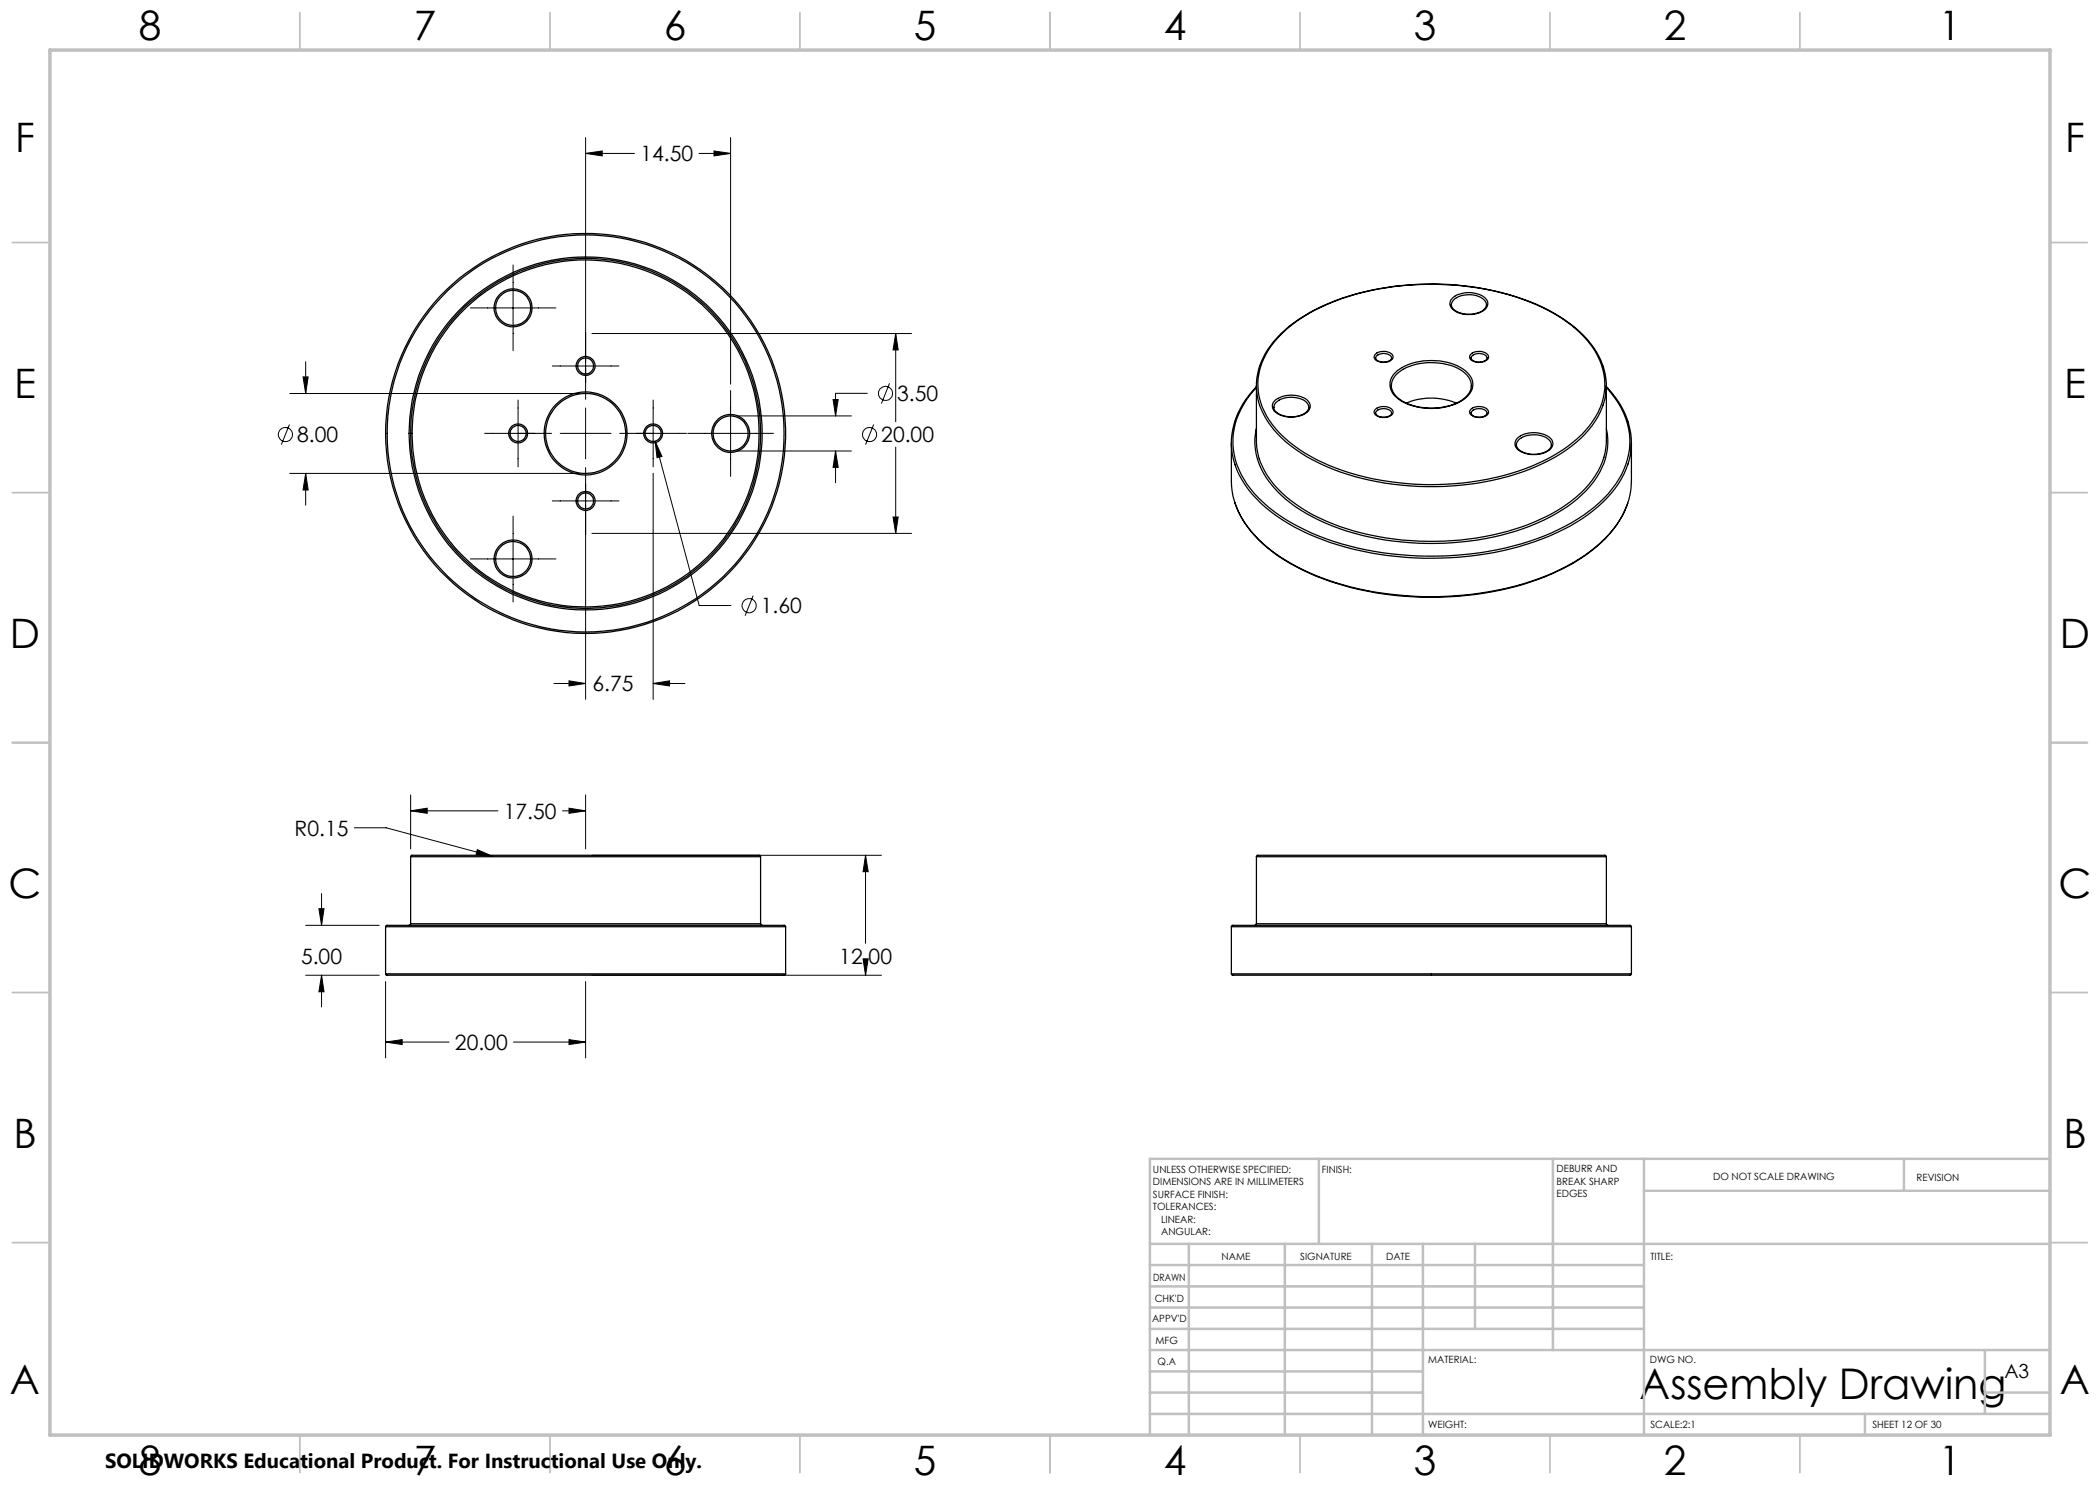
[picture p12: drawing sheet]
<svg xmlns="http://www.w3.org/2000/svg" width="420mm" height="297mm" viewBox="0 0 420 297" stroke-linecap="round" stroke-linejoin="round" font-family="sans-serif">
<g fill="none" stroke="#000" stroke-width=".25">
<path d="M290.4 59.7a5.3 5.3 0 0 1 6.8 .1 1.62 1.62 0 0 1-.9 2.6 5.3 5.3 0 0 1-6-.8 1.38 1.38 0 0 1 .1-1.9zM251.3 77.3a17.7 17.7 0 0 0-4.3 6.9M251.3 77.1v11a13.6 13.6 0 0 0 4.3 9.7 34.2 34.2 0 0 0 16.9 8.8 57.2 57.2 0 0 0 34.7-2.4 25.3 25.3 0 0 0 12.4-10 12.9 12.9 0 0 0 1.7-6.1v-11M251.3 77.5a15 15 0 0 0-4.2 14.4 20.8 20.8 0 0 0 8.7 11.1 51.7 51.7 0 0 0 26 8.1 61.1 61.1 0 0 0 29.9-5.2 27 27 0 0 0 12.6-11 14.2 14.2 0 0 0-1.9-16.1l-1.1-1.3M251.9 73.2a12.9 12.9 0 0 0 2.9 12.8 31.3 31.3 0 0 0 14.7 8.9 56.9 56.9 0 0 0 37.7-1.6 25.3 25.3 0 0 0 12.4-10 12.4 12.4 0 0 0 1-10M252 73.2a19.2 19.2 0 0 1 9-10.1 48.4 48.4 0 0 1 24.1-6.3 51.3 51.3 0 0 1 25.7 5.8 20.7 20.7 0 0 1 9.7 10.4l.1 .2M255.8 67.3a34.2 34.2 0 0 1 16.9-8.8 56.3 56.3 0 0 1 34.7 2.5 24.4 24.4 0 0 1 12.1 10.1 12.7 12.7 0 0 1-2.4 14.9 33.5 33.5 0 0 1-16.5 9.1 56.1 56.1 0 0 1-36.1-2.6 24.4 24.4 0 0 1-11.2-9.4 12.5 12.5 0 0 1 1.7-14.9zM275 71a2.51 2.51 0 0 1 3.6 .1 1.28 1.28 0 0 1-1.6 1.4 1.86 1.86 0 0 1-2.2-1.1zM278.3 71.6a1.8 1.8 0 0 1-2.4 .7 .72 .72 0 0 1-.8-.7 .72 .72 0 0 1 .8-.8 1.83 1.83 0 0 1 2.4 .8M278.9 74.6a11.5 11.5 0 0 1 10.6-2.1 6.7 6.7 0 0 1 4.9 3.4 3.4 3.4 0 0 1-1.7 4 12.4 12.4 0 0 1-13.3-.4 3.2 3.2 0 0 1-.5-4.9zM279.2 75a11.1 11.1 0 0 1 10.3-2.1 6 6 0 0 1 4.7 3.5 3.3 3.3 0 0 1-1.7 3.6 12.3 12.3 0 0 1-12.5-.1 3.1 3.1 0 0 1-1.4-4.1zM290.3 61a2.41 2.41 0 0 1 2.4-1.9 4.2 4.2 0 0 1 4.5 1.4 1.81 1.81 0 0 1-1.7 2.1 5 5 0 0 1-5-1l-.2-.6"/>
<path d="M294 71a2.51 2.51 0 0 1 3.6 .1 .93 .93 0 0 1-.7 1.2 2.56 2.56 0 0 1-2.9-.6zM294.5 71.1a2.19 2.19 0 0 1 2.8 .2 .7 .7 0 0 1-.7 1 1.88 1.88 0 0 1-2.4-.7zM321.3 77.3a17.7 17.7 0 0 1 4.3 7M246.3 88.6v7.6a16.4 16.4 0 0 0 5.4 11.7 41.6 41.6 0 0 0 20 9.9 66.2 66.2 0 0 0 37.4-2.6 31.9 31.9 0 0 0 14.3-10.3 15.4 15.4 0 0 0 2.9-8.7v-7.6M247 84.2a14.8 14.8 0 0 0 3.5 14.7 37 37 0 0 0 17.2 10.1 65.8 65.8 0 0 0 42.1-1.8 30.8 30.8 0 0 0 13.9-10.4 14.1 14.1 0 0 0 1.9-12.5M251.3 85.7a13.3 13.3 0 0 0 4 12.4 33.5 33.5 0 0 0 15.6 8.5 57.4 57.4 0 0 0 36.5-2 25.5 25.5 0 0 0 12.5-10.1 12.3 12.3 0 0 0 1.4-8.8M254.9 80.2a5.3 5.3 0 0 1 6.8 .1 1.49 1.49 0 0 1-.6 2.4 5.3 5.3 0 0 1-6.4-.6l-.1-.4a1.35 1.35 0 0 1 .3-1.5zM255.2 80.5a5 5 0 0 1 6.1 0 1.35 1.35 0 0 1-.6 2.3 5.2 5.2 0 0 1-5.7-.6 1.28 1.28 0 0 1 .2-1.7zM275.1 81.8a2.6 2.6 0 0 1 3.5 .3 1.28 1.28 0 0 1-1.6 1.4 1.97 1.97 0 0 1-2.2-1zM278.3 82.7a2.01 2.01 0 0 1-2.9 .4 .62 .62 0 0 1-.3-.6 .62 .62 0 0 1 .5-.5 2.01 2.01 0 0 1 2.7 .5v.2M281.3 80.6a12.6 12.6 0 0 1 10 0M294.2 81.8a2.6 2.6 0 0 1 3.4 .3 .91 .91 0 0 1-.7 1.2 2.56 2.56 0 0 1-2.9-.6 .74 .74 0 0 1 .2-.9z"/>
<path d="M294.5 82.2a2.24 2.24 0 0 1 2.8 .1l.1 .2a1.34 1.34 0 0 1-1.8 .9 1.18 1.18 0 0 1-1.4-.9zM303.4 87.7a5.4 5.4 0 0 1 6.8 .1 1.61 1.61 0 0 1-1 2.6 5.3 5.3 0 0 1-6-.8 1.48 1.48 0 0 1 .2-1.9zM303.7 88a5 5 0 0 1 6.1 0 1.35 1.35 0 0 1-.6 2.3 5 5 0 0 1-5.7-.7 1.17 1.17 0 0 1 .2-1.6zM247 100.6a22 22 0 0 0 9.8 11.3 55.8 55.8 0 0 0 28.4 7.5 58.1 58.1 0 0 0 29.3-6.7 23.3 23.3 0 0 0 11-12M82.1 171.3l.2-.2h69.6l.2 .2M82.1 171.3h70M82.1 171.3v13.4M152.1 171.3v13.4M251.3 171.3l.2-.2h69.6l.2 .2M251.3 171.3h70M251.3 171.3v13.4M321.3 171.3v13.4"/>
<path d="M77.1 194.8l.3 .2h79.5l.2-.2M77.1 185.3l.2-.2h79.7l.1 .2M77.1 194.8h80M77.1 185.3h80M77.1 185.3v9.5M82.1 184.7l-.3 .4M82.1 184.7h70M152.1 184.7l.3 .4M157.1 185.3v9.5M246.3 194.8l.2 .2h79.5l.3-.2M246.3 185.3l.2-.2h79.6l.2 .2M246.3 194.8h80"/>
<path d="M246.3 185.3h80M246.3 185.3v9.5M251.3 184.7l-.3 .4M251.3 184.7h70M321.3 184.7l.3 .4M326.3 185.3v9.5"/>
<circle cx="102.6" cy="61.6" r="3.8"/>
<circle cx="102.6" cy="61.6" r="3.5"/>
<circle cx="117.1" cy="73.2" r="1.9"/>
<circle cx="117.1" cy="73.2" r="1.6"/>
<circle cx="103.6" cy="86.7" r="1.9"/>
<circle cx="103.6" cy="86.7" r="1.6"/>
<circle cx="117.1" cy="86.7" r="35.3"/>
<circle cx="117.1" cy="86.7" r="34.7"/>
<circle cx="117.1" cy="86.7" r="8"/>
<circle cx="117.1" cy="86.7" r="40"/>
<circle cx="117.1" cy="86.7" r="39.7"/>
<circle cx="117.1" cy="86.7" r="8.3"/>
<circle cx="117.1" cy="86.7" r="35"/>
<circle cx="130.6" cy="86.7" r="1.6"/>
<circle cx="130.6" cy="86.7" r="1.9"/>
<circle cx="146.1" cy="86.7" r="3.8"/>
<circle cx="146.1" cy="86.7" r="3.5"/>
<circle cx="102.6" cy="111.8" r="3.8"/>
<circle cx="102.6" cy="111.8" r="3.5"/>
<circle cx="117.1" cy="100.2" r="1.59"/>
<circle cx="117.1" cy="100.2" r="1.91"/>
</g>
<g fill="none" stroke="#000" stroke-width=".2">
<path d="M117.1 30.7l3.3-.5v1zM117.1 27.5v52.4M117.1 30.7h9.8M139.8 30.7h6.3M142.8 30.2l3.3 .5-3.3 .5zM146.1 27.5v49.3M102.6 53v17.2M58 78.7h57.9M60.6 75.4h1l-.5 3.3zM61.1 72.4v6.3M94.1 61.6h17.1M110.5 73.2h13.3"/>
<path d="M118.4 66.7h63.9M146.1 78.1v17.2M166.6 79.9h1l-.5 3.3zM173.5 78.7h-6.4v4.5M177.9 76.7l-1.6 4M179.1 66.7l.5 3.3h-1zM179.1 66.7v17.6M57.9 84.9l-1.6 4M58 94.7h57.9M61.1 94.7l.5 3.3h-1zM61.1 94.7v6.3M96.9 86.7h13.4"/>
<path d="M103.6 80v13.4M112 86.7h10.2M117.1 81.6v10.2M117.1 93.5v46.4M123.9 86.7h13.4M130.6 80v13.4M130.6 94.6v45.3M131 88.2l1.4 3.1-1 .2zM131 88.2l8.8 32.9h6.4M137.5 86.7h17.2M147.4 83.2h22.9M147.4 90.2h22.9"/>
<path d="M167.1 90.2l.5 3.3h-1zM167.1 90.2v6.4M174.7 84.9l-1.6 4M179.1 89.4v17.3M94.1 111.8h17.1M102.6 103.2v17.2M110.5 100.2h13.3M118.4 106.7h63.9M150.6 119.1l-1.6 4.1M178.6 103.4h1l-.5 3.3zM110.8 136.7h6.3M113.8 136.2l3.3 .5-3.3 .5z"/>
<path d="M130.6 136.7l3.3-.5v1zM130.6 136.7h6.4M82.1 159v10.8M117.1 159v10.8M64.3 178.7v6.4M70.9 165.6h6.3l21.3 5.7M82.1 162.2l3.3-.6v1.1zM82.1 162.2h17.5M95.5 169.9l3 1.4-3.3-.4zM112.5 162.2h4.6M113.8 161.6l3.3 .6-3.3 .5zM118.4 171.1h57.9"/>
<path d="M173.1 171.1l.5 3.2h-1zM173.1 171.1v17.6M61.1 195h14.7M61.1 185.1h14.7M63.8 181.7h1l-.5 3.4zM64.3 195l.5 3.4h-1zM64.3 195v6.4M77.1 196.3v15.3M117.1 196.3v15.3M118.4 195h57.9M172.6 191.8h1l-.5 3.2zM173.1 193.7v1.3"/>
<path d="M77.1 208.4l3.3-.5v1zM77.1 208.4h12.7M102.7 208.4h14.4M113.8 207.9l3.3 .5-3.3 .5z"/>
<circle cx="177.1" cy="78.7" r="1.4"/>
<circle cx="57.1" cy="86.9" r="1.42"/>
<circle cx="173.9" cy="86.9" r="1.42"/>
<circle cx="149.8" cy="121.1" r="1.42"/>
</g>
<g fill="none" stroke="#c0c0c0" stroke-width=".35">
<path d="M60 2.5v7.5M110 2.5v7.5M160 2.5v7.5M210 2.5v7.5M260 2.5v7.5M310 2.5v7.5M360 2.5v7.5M2.5 48.5h7.5M410 48.5h7.5M2.5 98.5h7.5M410 98.5h7.5M2.5 148.5h7.5"/>
<path d="M410 148.5h7.5M2.5 198.5h7.5M410 198.5h7.5M2.5 248.5h7.5M410 248.5h7.5M60 287v7.5M110 287v7.5M160 287v7.5M210 287v7.5M260 287v7.5M310 287v7.5M360 287v7.5"/>
</g>
<g fill="none" stroke="#c0c0c0" stroke-width=".5">
<path d="M263.8 231.8v17M310.6 231.8v38.2M328.8 231.8v55.2M328.8 238.2h81.2M380.8 231.8v6.4M410 231.8h-180v55.2M230 248.8h180M230 257.3h98.8M230 253h98.8M237.8 248.8v38.2M257 248.8v38.2M274.4 248.8v38.2"/>
<path d="M284.6 248.8v38.2M295 248.8v17M230 265.8h98.8M230 261.5h98.8M230 278.5h54.6M230 274.3h54.6M230 270h180M397 278.5h13M397 270v12.8M230 282.8h180M373 282.8v4.2"/>
</g>
<path d="M10 10h400v277h-400z" fill="none" stroke="#c0c0c0" stroke-width=".7"/>
<path d="M113.8 207.9l3.3 .5-3.3 .5zM77.1 208.4l3.3-.5v1zM64.3 195l.5 3.4h-1zM63.8 181.7h1l-.5 3.4zM173.1 171.1l.5 3.2h-1zM172.6 191.8h1l-.5 3.2zM82.1 162.2l3.3-.6v1.1zM113.8 161.6l3.3 .6-3.3 .5zM95.5 169.9l-.3 1 3.3 .4zM179.1 66.7l.5 3.3h-1zM178.6 103.4h1l-.5 3.3zM166.6 79.9h1l-.5 3.3zM167.1 90.2l.5 3.3h-1zM142.8 30.2l3.3 .5-3.3 .5zM117.1 30.7l3.3-.5v1zM60.6 75.4h1l-.5 3.3zM61.1 94.7l.5 3.3h-1zM131 88.2l.4 3.3 1-.2zM130.6 136.7l3.3-.5v1zM113.8 136.2l3.3 .5-3.3 .5z" fill="#000"/>
<text font-size="8.5" x="327.9" y="279.7">Assembly Drawing</text>
<g font-size="8.1">
<text x="27.7" y="8">8</text>
<text x="82.7" y="8">7</text>
<text x="132.7" y="8">6</text>
<text x="182.7" y="8">5</text>
<text x="232.7" y="8">4</text>
<text x="282.7" y="8">3</text>
<text x="332.7" y="8">2</text>
<text x="387.7" y="8">1</text>
<text x="3" y="30.4">F</text>
<text x="413" y="30.4">F</text>
<text x="2.8" y="79.6">E</text>
<text x="412.8" y="79.6">E</text>
<text x="2" y="129.6">D</text>
<text x="412" y="129.6">D</text>
<text x="1.7" y="179.6">C</text>
<text x="411.7" y="179.6">C</text>
<text x="2.7" y="229.6">B</text>
<text x="412.7" y="229.6">B</text>
<text x="2" y="278.9">A</text>
<text x="412" y="278.9">A</text>
<text x="27.7" y="295">8</text>
<text x="82.7" y="295">7</text>
<text x="132.7" y="295">6</text>
<text x="182.7" y="295">5</text>
<text x="232.7" y="295">4</text>
<text x="282.7" y="295">3</text>
<text x="332.7" y="295">2</text>
<text x="387.7" y="295">1</text>
</g>
<g font-size="4.2">
<text x="128.1" y="32.3">14.50</text>
<text x="179.5" y="80.2">3.50</text>
<text x="59.4" y="88.4">8.00</text>
<text x="176.3" y="88.4">20.00</text>
<text x="152.2" y="122.7">1.60</text>
<text x="118.5" y="138.3">6.75</text>
<text x="58.9" y="167.1">R0.15</text>
<text x="100.8" y="163.7">17.50</text>
<text x="60.2" y="192.8">5.00</text>
<text x="167.9" y="192.8">12.00</text>
<text x="91" y="210">20.00</text>
</g>
<text font-size="4.1" x="21" y="293.7">SOLIDWORKS Educational Product. For Instructional Use Only.</text>
<text font-size="3.9" x="400.9" y="275.5">A3</text>
<g font-size="2">
<text x="230.6" y="234.6">UNLESS OTHERWISE SPECIFIED:</text>
<text x="230.6" y="237.1">DIMENSIONS ARE IN MILLIMETERS</text>
<text x="230.6" y="239.6">SURFACE FINISH:</text>
<text x="264.4" y="234.6">FINISH:</text>
<text x="311.3" y="234.5">DEBURR AND</text>
<text x="311.3" y="237">BREAK SHARP</text>
<text x="311.3" y="239.5">EDGES</text>
<text x="342.6" y="236">DO NOT SCALE DRAWING</text>
<text x="383.3" y="236.2">REVISION</text>
<text x="230.6" y="242.1">TOLERANCES:</text>
<text x="232.2" y="244.6">LINEAR:</text>
<text x="232.2" y="247.1">ANGULAR:</text>
<text x="244.3" y="252">NAME</text>
<text x="260" y="251.9">SIGNATURE</text>
<text x="277.2" y="251.9">DATE</text>
<text x="330.1" y="251.9">TITLE:</text>
<text x="230.6" y="256.1">DRAWN</text>
<text x="230.9" y="260.3">CHK'D</text>
<text x="230.4" y="264.4">APPV'D</text>
<text x="231.1" y="268.8">MFG</text>
<text x="231.5" y="273">Q.A</text>
<text x="285.6" y="272.5">MATERIAL:</text>
<text x="330" y="272.5">DWG NO.</text>
<text x="285.6" y="285.5">WEIGHT:</text>
<text x="330.1" y="285.6">SCALE:2:1</text>
<text x="374.5" y="285.6">SHEET 12 OF 30</text>
</g>
</svg>
